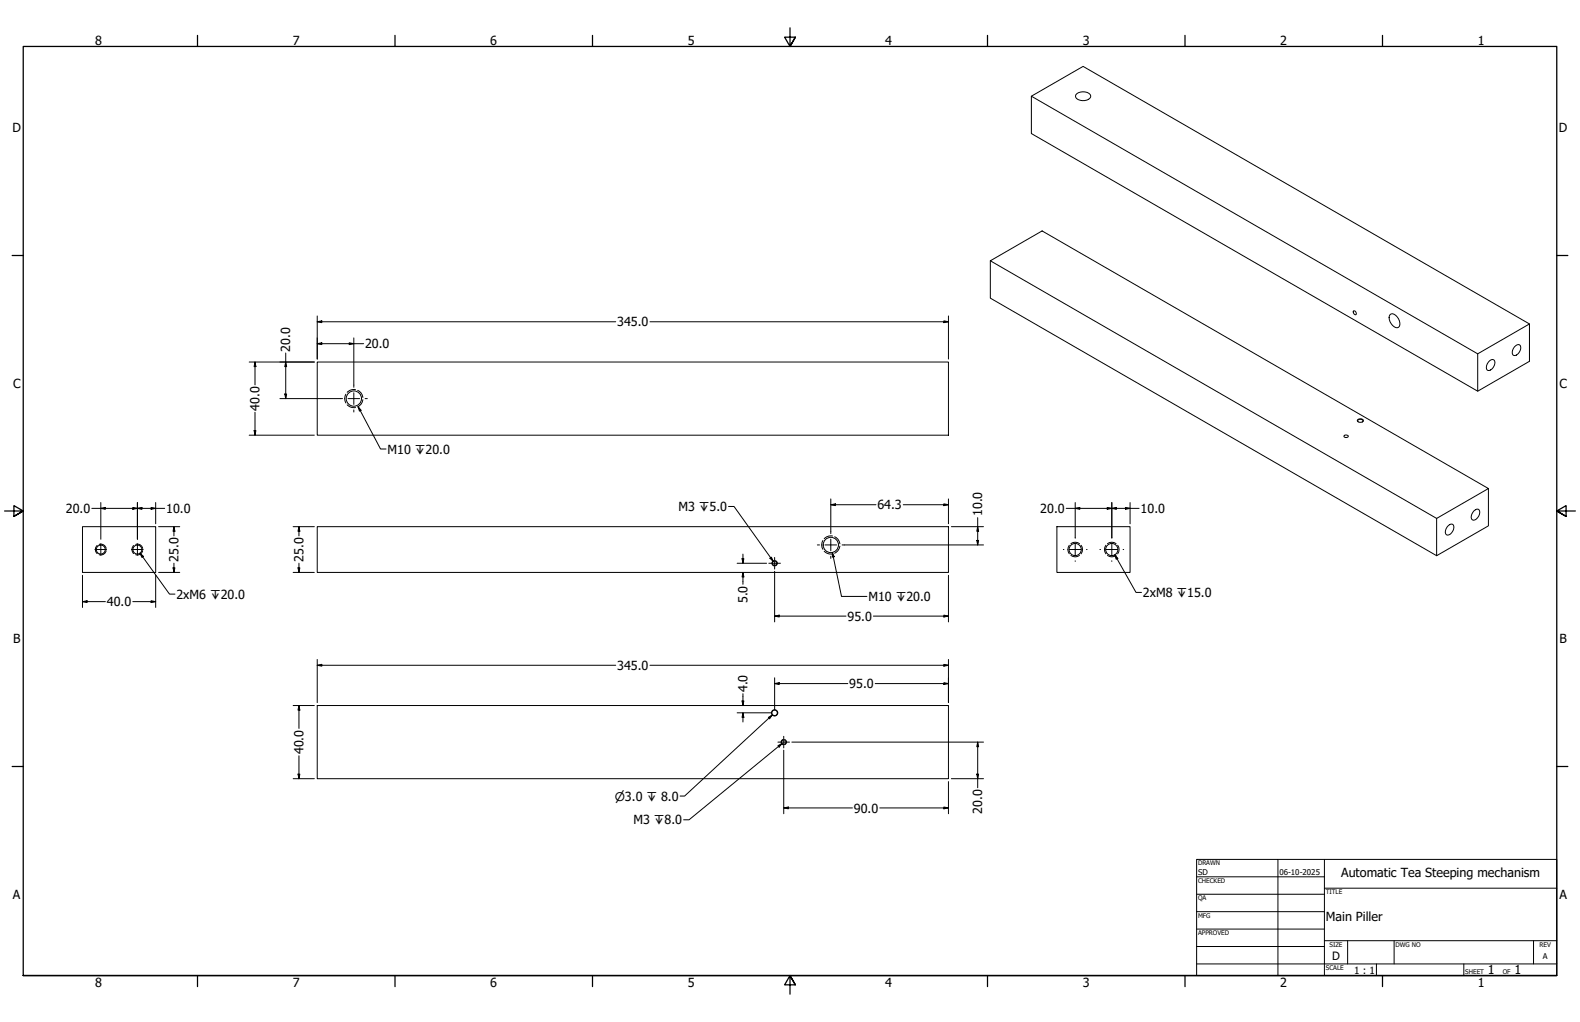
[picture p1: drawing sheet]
<svg xmlns="http://www.w3.org/2000/svg" width="864mm" height="559mm" viewBox="0 0 864 559" stroke-linecap="round" stroke-linejoin="round" font-family="sans-serif">
<!-- layer: Hidden Narrow (ANSI) -->
<g fill="none" stroke="#000" stroke-width=".55">
<path d="M189 216a5 5 0 0 0 0 4M194 213h-2l-2 2M196 213a5 5 0 0 1 2 4M198 219a5 5 0 0 1-2 3M190 221l2 2h2M53 298v1a3 3 0 0 0 0 4M54 298h1a3 3 0 0 1 3 2M73 298v1a2.9 2.9 0 0 0 0 4M74 298h1a2.9 2.9 0 0 1 3 2M450 296a5 5 0 0 0 0 4M455 293h-2l-3 2M456 293a5 5 0 0 1 3 4"/>
<path d="M459 299a5 5 0 0 1-3 3M584 298a4 4 0 0 0 0 5M585 297a4 4 0 0 1 5 0M591 298a4 4 0 0 1 0 5M604 298a4 4 0 0 0 0 5M605 297a4 4 0 0 1 5 0M611 298a4 4 0 0 1 0 5M58 301a2.9 2.9 0 0 1-4 2M78 301a2.9 2.9 0 0 1-4 2M423 307a1.5 1.5 0 0 0-1 1 1.5 1.5 0 0 0 1 1M424 307a1.5 1.5 0 0 1 1 1 1.5 1.5 0 0 1-1 1M450 301l3 2h2"/>
<path d="M585 304a4 4 0 0 0 5 0M605 304a4 4 0 0 0 5 0M428 404a1.5 1.5 0 0 0-1 2 1.5 1.5 0 0 0 1 1M429 404v1a1.5 1.5 0 0 1 1 1 1.5 1.5 0 0 1-1 1"/>
</g>
<!-- layer: Visible (ANSI) -->
<g fill="none" stroke="#000" stroke-width=".55">
<path d="M564 53l28-17 244 141v21l-28 16-244-141zM564 53l244 140v21M589 51a5 5 0 0 1 7 1 5 5 0 0 1-4 3 5 5 0 0 1-4-2zM541 143l29-17 244 141-29 16zM541 143v20l244 141v-21M740 170l1 1v1h-1zM760 172a4 4 0 0 1 5 6 2.1 2.1 0 0 1-2 1 2.1 2.1 0 0 1-2-1l-2-3zM836 177l-28 16M173 198h345v40h-345zM814 198a1.9 1.9 0 0 1 3-1 1.9 1.9 0 0 1 0 3l-1 2a1.7 1.7 0 0 1-2 1 1.7 1.7 0 0 1-2-1l1-2zM828 190a1.9 1.9 0 0 1 3-1 1.9 1.9 0 0 1 0 3l-1 2a1.9 1.9 0 0 1-3 0v-2zM742 229h2l1 1a1.6 1.6 0 0 1-1 1 1.6 1.6 0 0 1-2-2z"/>
<path d="M742 231v-1a1.3 1.3 0 0 1 2-1 1.3 1.3 0 0 1 1 2M806 279a1.9 1.9 0 0 1 2 0 4 4 0 0 1-3 5l-1-2zM814 267v21l-29 16M45 288h40v25h-40zM173 288h345v25h-345zM578 288h40v25h-40zM792 287a1.9 1.9 0 0 1 2 0 4 4 0 0 1-3 5l-1-2zM173 386h345v40h-345z"/>
<circle cx="193" cy="218" r="4"/>
<circle cx="736" cy="238" r=".9"/>
<circle cx="454" cy="298" r="4"/>
<circle cx="55" cy="300" r="2.5"/>
<circle cx="75" cy="300" r="2.5"/>
<circle cx="423" cy="308" r="1.2"/>
<circle cx="588" cy="300" r="3"/>
<circle cx="608" cy="300" r="3"/>
<circle cx="423" cy="390" r="1.7"/>
<circle cx="423" cy="390" r="1.5"/>
<circle cx="428" cy="406" r="1.2"/>
</g>
<!-- layer: Border (ANSI) -->
<g fill="none" stroke="#000" stroke-width=".71">
<path d="M108 19v6M216 19v6M324 19v6M432 15v10l-3-5h6l-3 5 3-5M540 19v6M648 19v6M756 19v6M7 140h6M851 140h6M3 279h10l-5-3v6l5-3-5 3M861 279h-10l5-3v6l-5-3 5 3M7 419h6"/>
<path d="M851 419h6M13 533v-508h838v508h-838h838M108 533v6M216 533v6M324 533v6M435 538l-3-5 3 5h-6l3-5v11M540 533v6M648 533v6M756 533v6"/>
</g>
<!-- layer: Title (ANSI) -->
<g fill="none" stroke="#000" stroke-width=".55">
<path d="M654 470h197v63h-197zM654 479h70M698 470v63M724 470v63M654 489h70M654 498h70M724 486h127M654 508h70M654 518h70M724 514h127M737 514v13M762 514v13"/>
<path d="M838 514v13M654 527h197M752 527v6M800 527v6"/>
</g>
<!-- layer: Dimension (ANSI) -->
<g fill="none" stroke="#000" stroke-width=".55">
<path d="M173 176l3-1v1zM173 173v23M173 176h164M355 176h163M516 175l2 1h-2zM518 173v23M136 198h36M139 198l1 2h-1zM139 198v12M156 198l1 2h-1zM156 193v25M173 188l3-1v1z"/>
<path d="M173 188h26M191 187l2 1h-2zM193 185v26M153 218h33M156 215h1l-1 3zM136 238h36M139 235h1l-1 3zM139 225v13M196 222l1 2-1 1zM196 222l12 23h3M50 278h40M55 278l3-1v1z"/>
<path d="M55 275v20M73 277l2 1h-2zM75 278l3-1v1zM75 275v20M83 277l2 1h-2zM85 275v11M398 277h3l22 30M454 276l3-1v1zM454 276h25M454 273v18M494 276h24M516 275l2 1h-2z"/>
<path d="M518 273v13M583 278h40M588 278l2-1v1zM588 275v19M605 277l3 1h-3zM608 278l2-1v1zM608 275v19M615 277l3 1h-3zM618 275v11M87 288h11M95 288l1 2h-1zM95 288v5"/>
<path d="M160 288h12M163 288l1 2h-1zM163 288v5M461 298h77M520 288h18M534 295h1l-1 3zM534 288l1 2h-1zM534 283v15M45 315v17M77 302l1 2v1zM77 302l16 23h3M85 315v17"/>
<path d="M87 313h11M95 310h1l-1 3zM95 308v5M160 313h12M163 310h1l-1 3zM163 308v5M403 308h16M406 305h1l-1 3zM406 313l1 2h-1zM406 303v5M406 313v6M421 305h1l1 2z"/>
<path d="M423 312v28M455 302l1 2-1 1zM455 302l5 24h14M518 315v25M609 303l2 2-1 1zM609 303l12 21h3M45 329l3-1v1zM45 329h13M73 329h12M83 328l2 1h-2zM423 337l3-1v1zM423 337h39"/>
<path d="M477 337h41M516 336l2 1h-2zM173 364l3-1v1zM173 361v23M173 364h164M355 364h163M406 379v7M423 374l3-1v1zM423 371v17M423 374h40M478 374h40M516 363l2 1h-2z"/>
<path d="M516 373l2 1h-2zM518 361v23M160 386h12M163 386l1 2h-1zM163 386v12M403 390h19M406 383h1l-1 3zM406 390l1 2h-1zM406 390v5M163 413v13M425 408l2-1-1 2zM427 407l-50 41h-3"/>
<path d="M428 410v35M433 406h105M534 406l1 2h-1zM534 406v25M160 426h12M163 423h1l-1 3zM518 427v18M520 426h18M534 423h1l-1 3zM428 442l3-1v1zM428 442h38M481 442h37"/>
<path d="M516 441l2 1h-2z"/>
</g>
<g fill="#000">
<path d="M173 176l3-1v1z" fill-rule="evenodd"/>
<path d="M516 175l2 1h-2z" fill-rule="evenodd"/>
<path d="M173 188l3-1v1z" fill-rule="evenodd"/>
<path d="M191 187l2 1h-2z" fill-rule="evenodd"/>
<path d="M139 198l1 2h-1z" fill-rule="evenodd"/>
<path d="M156 215h1l-1 3z" fill-rule="evenodd"/>
<path d="M156 198l1 2h-1z" fill-rule="evenodd"/>
<path d="M139 235h1l-1 3z" fill-rule="evenodd"/>
<path d="M196 222l1 2-1 1z" fill-rule="evenodd"/>
<path d="M55 278l3-1v1z" fill-rule="evenodd"/>
<path d="M73 277l2 1h-2z" fill-rule="evenodd"/>
<path d="M75 278l3-1v1z" fill-rule="evenodd"/>
<path d="M83 277l2 1h-2z" fill-rule="evenodd"/>
<path d="M454 276l3-1v1z" fill-rule="evenodd"/>
<path d="M516 275l2 1h-2z" fill-rule="evenodd"/>
<path d="M588 278l2-1v1z" fill-rule="evenodd"/>
<path d="M605 277l3 1h-3z" fill-rule="evenodd"/>
<path d="M608 278l2-1v1z" fill-rule="evenodd"/>
<path d="M615 277l3 1h-3z" fill-rule="evenodd"/>
<path d="M95 288l1 2h-1z" fill-rule="evenodd"/>
<path d="M163 288l1 2h-1z" fill-rule="evenodd"/>
<path d="M534 295h1l-1 3z" fill-rule="evenodd"/>
<path d="M534 288l1 2h-1z" fill-rule="evenodd"/>
<path d="M77 302l1 2v1z" fill-rule="evenodd"/>
<path d="M95 310h1l-1 3z" fill-rule="evenodd"/>
<path d="M163 310h1l-1 3z" fill-rule="evenodd"/>
<path d="M406 305h1l-1 3z" fill-rule="evenodd"/>
<path d="M406 313l1 2h-1z" fill-rule="evenodd"/>
<path d="M421 305h1l1 2z" fill-rule="evenodd"/>
<path d="M455 302l1 2-1 1z" fill-rule="evenodd"/>
<path d="M609 303l2 2-1 1z" fill-rule="evenodd"/>
<path d="M45 329l3-1v1z" fill-rule="evenodd"/>
<path d="M83 328l2 1h-2z" fill-rule="evenodd"/>
<path d="M423 337l3-1v1z" fill-rule="evenodd"/>
<path d="M516 336l2 1h-2z" fill-rule="evenodd"/>
<path d="M173 364l3-1v1z" fill-rule="evenodd"/>
<path d="M423 374l3-1v1z" fill-rule="evenodd"/>
<path d="M516 363l2 1h-2z" fill-rule="evenodd"/>
<path d="M516 373l2 1h-2z" fill-rule="evenodd"/>
<path d="M163 386l1 2h-1z" fill-rule="evenodd"/>
<path d="M406 383h1l-1 3z" fill-rule="evenodd"/>
<path d="M406 390l1 2h-1z" fill-rule="evenodd"/>
<path d="M425 408l2-1-1 2z" fill-rule="evenodd"/>
<path d="M534 406l1 2h-1z" fill-rule="evenodd"/>
<path d="M163 423h1l-1 3z" fill-rule="evenodd"/>
<path d="M534 423h1l-1 3z" fill-rule="evenodd"/>
<path d="M428 442l3-1v1z" fill-rule="evenodd"/>
<path d="M516 441l2 1h-2z" fill-rule="evenodd"/>
</g>
<!-- layer: Center Mark (ANSI) -->
<g fill="none" stroke="#000" stroke-width=".55">
<path d="M186 218h1M190 218h7M193 211v1M193 215v6M200 218h1M193 224v1M55 297v7M75 297v7M447 298h1M451 298h6M454 291v1M454 295v6"/>
<path d="M460 298h1M588 294h.1M588 297v7M608 294h.1M608 297v7M52 300h6M72 300h6M420 308h7M423 305v6M454 304v1M581 300h1M585 300h6"/>
<path d="M588 307h.1M594 300h.1M601 300h1M605 300h6M608 307h.1M614 300h.1M425 406h7M428 403v6"/>
</g>
<!-- layer: Symbol (ANSI) -->
<path d="M420 392l2-1-1 2zM422 391l-48 44h-2" fill="none" stroke="#000" stroke-width=".55"/>
<path d="M420 392l2-1-1 2z" fill-rule="evenodd" fill="#000"/>
<g font-size="6.8">
<text x="52" y="24">8</text>
<text x="160" y="24">7</text>
<text x="268" y="24">6</text>
<text x="376" y="24">5</text>
<text x="484" y="24">4</text>
<text x="592" y="24">3</text>
<text x="700" y="24">2</text>
<text x="808" y="24">1</text>
<text x="7" y="72">D</text>
<text x="852" y="72">D</text>
<text x="337" y="178">345.0</text>
<text x="200" y="190">20.0</text>
<text x="159" y="192" transform="rotate(-90 159 192)">20.0</text>
<text x="7" y="212">C</text>
<text x="852" y="212">C</text>
<text x="142" y="225" transform="rotate(-90 142 225)">40.0</text>
<text x="212" y="248">M10 ↧20.0</text>
<text x="36" y="280">20.0</text>
<text x="91" y="280">10.0</text>
<text x="371" y="279">M3 ↧5.0</text>
<text x="480" y="278">64.3</text>
<text x="569" y="280">20.0</text>
<text x="623" y="280">10.0</text>
<text x="537" y="282" transform="rotate(-90 537 282)">10.0</text>
<text x="98" y="307" transform="rotate(-90 98 307)">25.0</text>
<text x="166" y="307" transform="rotate(-90 166 307)">25.0</text>
<text x="96" y="327">2xM6 ↧20.0</text>
<text x="409" y="330" transform="rotate(-90 409 330)">5.0</text>
<text x="475" y="329">M10 ↧20.0</text>
<text x="625" y="326">2xM8 ↧15.0</text>
<text x="58" y="331">40.0</text>
<text x="463" y="339">95.0</text>
<text x="7" y="352">B</text>
<text x="852" y="352">B</text>
<text x="337" y="366">345.0</text>
<text x="464" y="376">95.0</text>
<text x="409" y="378" transform="rotate(-90 409 378)">4.0</text>
<text x="166" y="412" transform="rotate(-90 166 412)">40.0</text>
<text x="467" y="444">90.0</text>
<text x="537" y="445" transform="rotate(-90 537 445)">20.0</text>
<text x="346" y="451">M3 ↧8.0</text>
<text x="733" y="480">Automatic Tea Steeping mechanism</text>
<text x="7" y="491">A</text>
<text x="852" y="491">A</text>
<text x="725" y="504">Main Piller</text>
<text x="813" y="533">1</text>
<text x="828" y="533">1</text>
<text x="52" y="539">8</text>
<text x="160" y="539">7</text>
<text x="268" y="539">6</text>
<text x="376" y="539">5</text>
<text x="484" y="539">4</text>
<text x="592" y="539">3</text>
<text x="700" y="539">2</text>
<text x="808" y="539">1</text>
</g>
<text font-size="6.5" x="336" y="438">⌀3.0 ↧ 8.0</text>
<text font-size="6.3" x="728" y="525">D</text>
<text font-size="5.5" x="740" y="533">1 : 1</text>
<g font-size="4.3">
<text x="655" y="479">SD</text>
<text x="699" y="479">06-10-2025</text>
<text x="843" y="524">A</text>
</g>
<g font-size="3.5">
<text x="655" y="473">DRAWN</text>
<text x="655" y="483">CHECKED</text>
<text x="725" y="489">TITLE</text>
<text x="655" y="492">QA</text>
<text x="655" y="502">MFG</text>
<text x="655" y="511">APPROVED</text>
<text x="727" y="518">SIZE</text>
<text x="763" y="518">DWG NO</text>
<text x="841" y="518">REV</text>
<text x="725" y="530">SCALE</text>
<text x="801" y="533">SHEET</text>
<text x="821" y="533">OF</text>
</g>
</svg>
